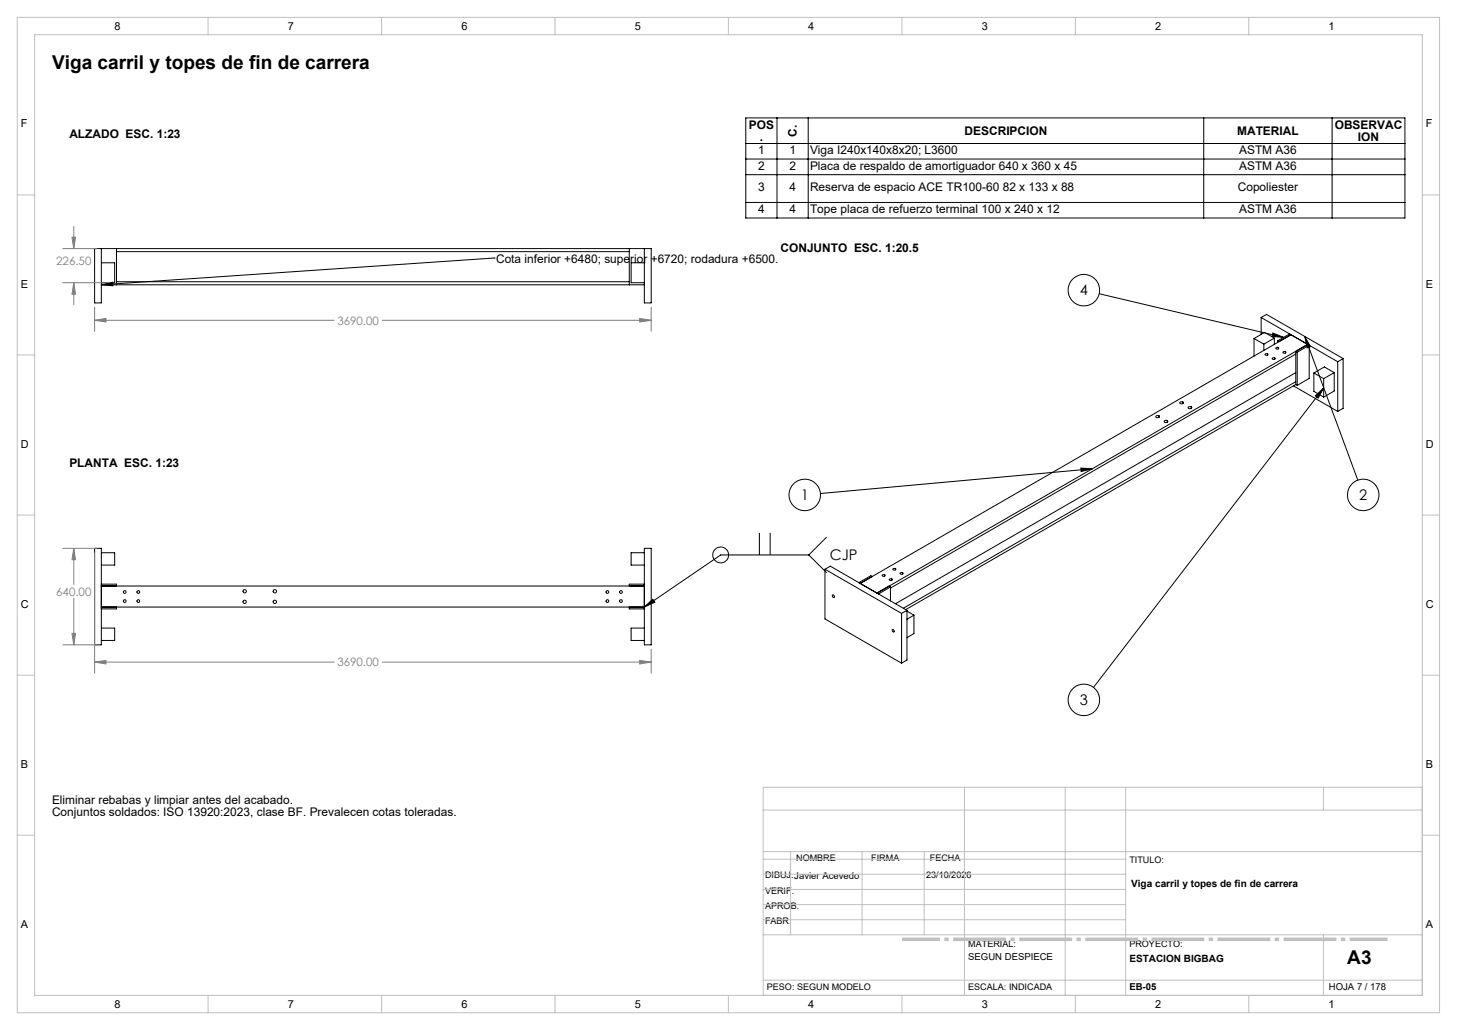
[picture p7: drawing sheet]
<svg xmlns="http://www.w3.org/2000/svg" width="420mm" height="297mm" viewBox="0 0 420 297" stroke-linecap="round" stroke-linejoin="round" font-family="sans-serif">
<g fill="none" stroke="#000" stroke-width=".29">
<path d="M215 34h190v28.9h-190zM224 34v28.9M233 34v28.9M347 34v28.9M384 34v28.9M215 41.4h190M215 45.9h190M215 50.4h190M215 58.4h190M29.2 71.7v15.6h-1.9v-15.6h160.4v15.6h-2v-15.6M29.2 75.8h3.9v5.7h-3.9M33.6 72.6h147.8"/>
<path d="M33.6 71.7v10.4M142.5 74.4h.1M142.5 74.4l-113.3 7.7M181.4 71.7v10.4M185.7 75.8h-3.8v5.7h3.8M29.2 82.1l3.3-.7 .1 1zM29.2 82.1h156.5M33.6 81.2h147.8M316.9 84.7l53.1 12.6M361.5 97.6l2.8 1.6M361.5 97.6v5.1M363.5 91.5l22.1 12.8"/>
<path d="M363.5 91.5l1.6-.8 22.1 12.7M363.5 91.5v4.9M364.3 99.2v1.9M366.9 96l3.1 1.3-3.3-.3zM367.3 97.5l-3 1.7M367.3 97.5v1.8M367.3 97.5l-2.8-1.7-3 1.8M368.3 98.3v.5M372.1 96.5l-124.1 71.7M372.1 96.5l-3.4 2-.4-.2M372.1 96.5l-.4-.2-3.4 2M376.1 97l1.7 2.9-1 .4z"/>
<path d="M376.1 97l15.3 41.5M377 99.3l-124.2 71.7M377 99.3l-3.5 2M377 99.3l.4 .3M377.4 99.6v9.5l-3.5 2M377.4 99.6l-3.5 2M334.1 119.9v.5M340.1 116a.48 .48 0 0 1 .6-.3 .48 .48 0 0 1 .3 .7h-.7zM341 115.9v.5M342.5 117.4a.45 .45 0 0 1 .6-.3 .45 .45 0 0 1 .3 .7 .46 .46 0 0 1-.6 .1 .46 .46 0 0 1-.3-.5zM343.4 117.3v.5M364.7 102.1a.37 .37 0 0 1 .5-.2 .37 .37 0 0 1 .1 .5h-.5z"/>
<path d="M365.4 102v.4M366.8 103.2a.35 .35 0 0 1 .5-.1 .35 .35 0 0 1 .1 .5l-.7-.1zM367.5 103.2v.4M367.8 100.3a.37 .37 0 0 1 .5-.2 .37 .37 0 0 1 .2 .5h-.5zM368.5 100.2v.4M369.9 101.5a.35 .35 0 0 1 .5-.2 .35 .35 0 0 1 .1 .5l-.6-.1zM370.6 101.4v.4M372.9 111.3l12.7 7.3M373.5 102.1l-116.8 67.5M373.5 107.5l-115.4 66.6M373.5 110.1l-113.1 65.3M373.5 110.9l-112.4 64.9"/>
<path d="M373.5 110.9l.4 .2M373.5 101.3v9.6M373.5 101.3l.4 .3M373.9 101.6v9.5M378.7 107.6l2.9 1.6M378.7 107.6v5.3l2.9 1.6M379.2 114.2l2.4-2.3-1.6 2.9zM381.6 109.2v5.3M381.6 111.9l-66.4 86.3M384.6 107.5l-3 1.7M384.6 107.5l-2.8-1.7-3.1 1.8M384.6 107.5v5.2l-3 1.8"/>
<path d="M385.6 104.3v14.3M387.2 103.4l-1.6 .9M387.2 103.4v14.4l-1.6 .8M311.6 135l3.3 .2-3.3 .8zM314.9 135.2l-78.4 7.1M333.2 120a.49 .49 0 0 1 .6-.2 .49 .49 0 0 1 .3 .5 .54 .54 0 0 1-.5 .2 .54 .54 0 0 1-.4-.5zM335.6 121.4a.51 .51 0 0 1 .6-.2 .51 .51 0 0 1 .3 .5 .54 .54 0 0 1-.5 .2 .54 .54 0 0 1-.4-.5zM336.5 121.3v.4M27.3 158.1h1.9v27.8h-1.9zM29.2 159.4h3.9v3.5h-3.9M185.7 158.1h2v27.8h-2zM185.7 159.4h-3.8v3.5h3.8"/>
<path d="M218.9 153.7v6.3M222 153.7v6.3M238.2 154.9l-5 5.1M29.2 168.4h4.4v.6M29.2 169h156.5M29.2 175h156.5M33.6 175v.6h-4.4M181.4 175v.6h4.3M185.7 175l2.5-2.2 .6 .8zM185.7 168.4h-4.3v.6M233.2 160h-25.4l-22.1 15M233.2 160l5 5.1"/>
<path d="M237.8 164.1v14.4l22.1 12.7M237.8 164.1l22.1 12.8M237.8 164.1l1.6-.8 22 12.7M239.9 171.6a.36 .36 0 0 1 .6 .2 .36 .36 0 0 1-.3 .5zM247.6 168l3.4-2 .4 .2-3.4 2zM248 168.2l4.8 2.8M254.3 165.8a.37 .37 0 0 1 .5-.2 .37 .37 0 0 1 .2 .5l-.5 .1zM255 165.8v.3M256.4 167a.37 .37 0 0 1 .5-.2 .37 .37 0 0 1 .2 .5l-.5 .1zM256.7 169.3l-3.5 2-.4-.3M256.7 169.3v3.9M256.7 169.3l-.4-.3-3.5 2"/>
<path d="M257.1 167v.3M257.4 164a.37 .37 0 0 1 .5-.2 .37 .37 0 0 1 .2 .5l-.6 .1zM258.1 164v.3M259.5 165.2a.37 .37 0 0 1 .5-.2 .37 .37 0 0 1 .2 .5l-.4 .1zM259.9 176.9v14.3M260.2 165.2v.3M261.4 176l-1.5 .9M261.4 176v14.3l-1.5 .9M261.4 176.2l2.1 1.2M263.5 177.4l-2.1 1.2M263.5 177.4v5.3l-2.1 1.2M29.2 181.1h3.9v3.6h-3.9"/>
<path d="M185.7 181.1h-3.8v3.6h3.8M257.3 181.5a.37 .37 0 0 1 .5 .2 .37 .37 0 0 1-.4 .5l-.2-.4z"/>
<circle cx="312.4" cy="83.7" r="4.5"/>
<circle cx="232" cy="142.7" r="4.5"/>
<circle cx="393" cy="142.7" r="4.5"/>
<circle cx="36" cy="173.3" r=".39"/>
<circle cx="36" cy="170.7" r=".39"/>
<circle cx="39.9" cy="170.7" r=".39"/>
<circle cx="39.9" cy="173.3" r=".39"/>
<circle cx="70.5" cy="170.5" r=".47"/>
<circle cx="70.5" cy="173.6" r=".48"/>
<circle cx="79.2" cy="170.5" r=".47"/>
<circle cx="79.2" cy="173.5" r=".48"/>
<circle cx="175.1" cy="170.7" r=".39"/>
<circle cx="175.1" cy="173.3" r=".39"/>
<circle cx="179" cy="173.3" r=".39"/>
<circle cx="179" cy="170.7" r=".39"/>
<circle cx="207.8" cy="160" r="2.29"/>
<circle cx="312.4" cy="201.8" r="4.5"/>
</g>
<g fill="none" stroke="#808080" stroke-width=".29">
<path d="M18.1 71.7h9.8M20.7 68.4h1.1l-.5 3.3zM21.3 65.3v6.4M18.1 81.5h13.7M21.3 81.5l.5 3.3h-1.1zM21.3 81.5v6.4M27.3 92.4l3.3-.6v1zM27.3 88.6v6.9M27.3 92.4h69M110.2 92.4h77.5M184.4 91.8l3.3 .6-3.3 .4zM187.7 88.6v6.9"/>
<path d="M18.1 158.1h9.8M21.3 158.1l.5 3.3h-1.1zM21.3 158.1v10.4M27.3 159.4v34.7M21.3 172.5v13.4M18.1 185.9h9.8M20.7 182.6h1.1l-.5 3.3zM27.3 190.9l3.3-.5v1zM27.3 190.9h69M110.2 190.9h77.5M184.4 190.4l3.3 .5-3.3 .5zM187.7 187.2v6.9"/>
</g>
<path d="M260 270.9h140" fill="none" stroke="#c0c0c0" stroke-width="1" stroke-dasharray="15.2 1.3 1.3 1.3" stroke-dashoffset="4.3" stroke-linecap="butt"/>
<g fill="none" stroke="#c0c0c0" stroke-width=".29">
<path d="M5 5h410v287h-410zM10 10h400v277h-400zM60 5v5M110 5v5M160 5v5M210 5v5M260 5v5M310 5v5M360 5v5M5 56.2h5M410 56.2h5M5 102.3h5"/>
<path d="M410 102.3h5M5 148.5h5M410 148.5h5M5 194.7h5M410 194.7h5M220 233.6h190M278 227v60M307.1 227v60M324.5 227v60M381.5 227v6.6M410 227h-190v60M5 240.8h5"/>
<path d="M220 245.6h190M220 256.5h104.5M220 252.1h104.5M220 247.8h104.5M227.9 245.6v24M248.5 245.6v24M266.4 245.6v24M410 240.8h5M220 269.6h190M220 265.2h104.5M220 260.8h104.5M381.5 269.6v17.4"/>
<path d="M60 287v5M110 287v5M160 287v5M210 287v5M220 282.6h190M260 287v5M310 287v5M360 287v5"/>
</g>
<g fill="#000">
<path d="M29.2 82.1l3.3-.7 .1 1z"/>
<path d="M185.7 175l2.5-2.2 .6 .8zM376.1 97l1.7 2.9-1 .4zM379.2 114.2l2.4-2.3-1.6 2.9zM311.6 135l3.3 .2-3.3 .8zM366.9 96l3.1 1.3-3.3-.3z"/>
</g>
<path d="M27.3 92.4l3.3-.6v1zM184.4 91.8l3.3 .6-3.3 .4zM21.3 81.5l.5 3.3h-1.1zM20.7 68.4h1.1l-.5 3.3zM27.3 190.9l3.3-.5v1zM184.4 190.4l3.3 .5-3.3 .5zM20.7 182.6h1.1l-.5 3.3zM21.3 158.1l.5 3.3h-1.1z" fill="#808080"/>
<g font-size="5.5">
<text x="15" y="19.9">Viga carril y topes de fin de carrera</text>
<text x="388.4" y="277.8">A3</text>
</g>
<g font-size="4.2">
<text x="311.3" y="85.2">4</text>
<text x="230.8" y="144.2">1</text>
<text x="391.8" y="144.2">2</text>
<text x="239.2" y="161.6">CJP</text>
<text x="311.3" y="203.3">3</text>
</g>
<g font-size="3.4">
<text x="20" y="39.7">ALZADO ESC. 1:23</text>
<text x="215.9" y="37.2">POS</text>
<text x="219" y="40.7">.</text>
<text x="229.7" y="39.4" transform="rotate(-90 229.7 39.4)">C.</text>
<text x="278.1" y="38.8">DESCRIPCION</text>
<text x="356.6" y="38.8">MATERIAL</text>
<text x="384.8" y="37.2">OBSERVAC</text>
<text x="391.4" y="40.7">ION</text>
<text x="218.5" y="44.4">1</text>
<text x="227.5" y="44.4">1</text>
<text x="233.5" y="44.4">Viga I240x140x8x20; L3600</text>
<text x="357.2" y="44.4">ASTM A36</text>
<text x="218.5" y="48.9">2</text>
<text x="227.5" y="48.9">2</text>
<text x="233.5" y="48.9">Placa de respaldo de amortiguador 640 x 360 x 45</text>
<text x="357.2" y="48.9">ASTM A36</text>
<text x="218.5" y="55.2">3</text>
<text x="227.5" y="55.2">4</text>
<text x="233.5" y="55.2">Reserva de espacio ACE TR100-60 82 x 133 x 88</text>
<text x="356.8" y="55.2">Copoliester</text>
<text x="218.5" y="61.4">4</text>
<text x="227.5" y="61.4">4</text>
<text x="233.5" y="61.4">Tope placa de refuerzo terminal 100 x 240 x 12</text>
<text x="357.2" y="61.4">ASTM A36</text>
<text x="143" y="75.7">Cota inferior +6480; superior +6720; rodadura +6500.</text>
<text x="225" y="72.6">CONJUNTO ESC. 1:20.5</text>
<text x="20" y="134.7">PLANTA ESC. 1:23</text>
<text x="15" y="231.7">Eliminar rebabas y limpiar antes del acabado.</text>
<text x="15" y="235.2">Conjuntos soldados: ISO 13920:2023, clase BF. Prevalecen cotas toleradas.</text>
</g>
<g font-size="3.3" fill="#808080">
<text x="16.2" y="76.4">226.50</text>
<text x="97.2" y="93.6">3690.00</text>
<text x="16.2" y="171.8">640.00</text>
<text x="97.2" y="192.2">3690.00</text>
</g>
<g font-size="3.2">
<text x="33" y="8.6">8</text>
<text x="83" y="8.6">7</text>
<text x="133" y="8.6">6</text>
<text x="183" y="8.6">5</text>
<text x="233" y="8.6">4</text>
<text x="283" y="8.6">3</text>
<text x="333" y="8.6">2</text>
<text x="383" y="8.6">1</text>
<text x="6" y="36.8">F</text>
<text x="411" y="36.8">F</text>
<text x="6" y="82.9">E</text>
<text x="411" y="82.9">E</text>
<text x="6" y="129.1">D</text>
<text x="411" y="129.1">D</text>
<text x="6" y="175.3">C</text>
<text x="411" y="175.3">C</text>
<text x="6" y="221.4">B</text>
<text x="411" y="221.4">B</text>
<text x="6" y="267.6">A</text>
<text x="411" y="267.6">A</text>
<text x="33" y="290.6">8</text>
<text x="83" y="290.6">7</text>
<text x="133" y="290.6">6</text>
<text x="183" y="290.6">5</text>
<text x="233" y="290.6">4</text>
<text x="283" y="290.6">3</text>
<text x="333" y="290.6">2</text>
<text x="383" y="290.6">1</text>
</g>
<g font-size="2.9">
<text x="326.1" y="255.6">Viga carril y topes de fin de carrera</text>
<text x="325.6" y="277.5">ESTACION BIGBAG</text>
</g>
<g font-size="2.7">
<text x="279.1" y="276.8">SEGUN DESPIECE</text>
<text x="325.6" y="285.6">EB-05</text>
<text x="383.1" y="285.6">HOJA 7 / 178</text>
</g>
<g font-size="2.6">
<text x="229.5" y="248.4">NOMBRE</text>
<text x="251.1" y="248.4">FIRMA</text>
<text x="268" y="248.4">FECHA</text>
<text x="325.6" y="249">TITULO:</text>
<text x="220.5" y="253.3">DIBUJ.Javier Acevedo</text>
<text x="220.5" y="257.7">VERIF.</text>
<text x="267" y="253.3">23/10/2026</text>
<text x="220.5" y="262">APROB.</text>
<text x="220.5" y="266.4">FABR.</text>
<text x="279.1" y="273">MATERIAL:</text>
<text x="325.6" y="273">PROYECTO:</text>
<text x="221.1" y="285.5">PESO: SEGUN MODELO</text>
<text x="279.1" y="285.5">ESCALA: INDICADA</text>
</g>
</svg>
